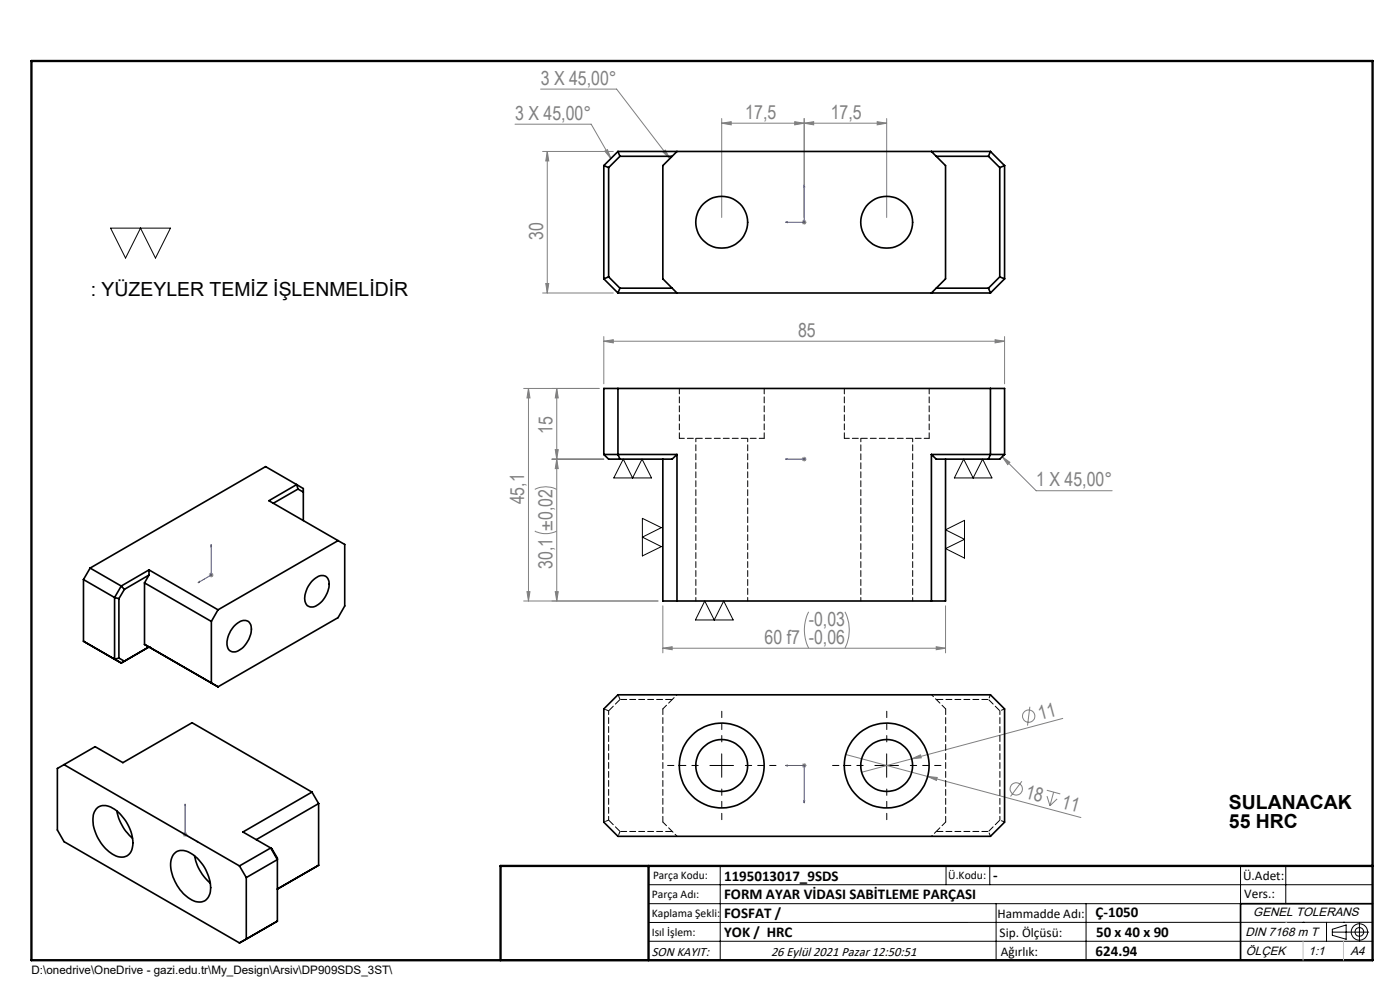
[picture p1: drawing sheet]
<svg xmlns="http://www.w3.org/2000/svg" width="297mm" height="210mm" viewBox="0 0 297 210" stroke-linecap="round" stroke-linejoin="round" font-family="sans-serif">
<g fill="none" stroke="#808080" stroke-width=".21">
<path d="M114.7 18.9h16.1l11.3 14.7M109.3 26.3h16.1l4.2 7.3M115.1 32.1h15M116.1 32.1v30.1M116.1 32.1l.3 2h-.6zM128.3 32.1l.6-.4 .7 1.9zM140.6 32.2l.5-.4 1 1.8zM153.1 26.1l2-.3v.7zM153.1 26.1h35M153.1 25.1v21M168.6 25.8l2 .3-2 .4zM170.6 25.1v21"/>
<path d="M170.6 26.1l2-.3v.7zM186.1 25.8l2 .3-2 .4zM188.1 25.1v21M170.1 47.2h1M170.3 46.8l.7 .7M170.6 46.6v1.1M171 46.8l-.7 .7M115.1 62.2h15M115.8 60.1h.6l-.3 2.1zM128.1 72.4l2-.3v.6zM128.1 71.4v10M128.1 72.4h85"/>
<path d="M211.1 72.1l2 .3-2 .3zM213.1 71.4v10M112.1 82.4v45.1M112.1 82.4l.3 2h-.6zM117.1 97.4h11M117.8 95.4h.6l-.3 2zM118.1 82.4v45.1M118.1 82.4l.3 2h-.6zM118.1 97.4l.3 2h-.6zM127.1 82.4h-16M170.1 97.4h1M170.3 97l.7 .7"/>
<path d="M170.6 96.9v1M171 97l-.7 .7M212.6 96.9l1.6 1.2-.4 .5zM212.6 96.9l7.2 7.2h16.1M113.5 112.6a5.1 5.1 0 0 0 4.6 0M113.5 103.8a5.1 5.1 0 0 1 4.6 0M44.3 122h1M44.5 121.6l.7 .7M44.8 121.5v1M45.2 121.6l-.7 .7M111.1 127.5h28.5M111.8 125.5h.6l-.3 2z"/>
<path d="M117.8 125.5h.6l-.3 2zM140.6 137.5l2-.3v.6zM140.6 128.5v10M140.6 137.5h60M171.6 129.8a8.6 8.6 0 0 0 0 7.7M179.2 129.8a8.6 8.6 0 0 1 0 7.7M198.6 137.2l2 .3-2 .3zM200.6 128.5v10M218.5 149.9l-.5 4M225.5 152.4l-42.7 11.4M38.8 177h1M38.9 176.7l.7 .7"/>
<path d="M39.3 176.5v1M39.6 176.7l-.7 .7M170.1 162.4h1M170.3 162l.7 .7M170.6 161.9v1M171 162l-.7 .7M179.4 160l17.4 4.7M193.4 161l1.9-.9 .1 .7zM196.8 164.7l2 .2-.2 .7zM196.8 164.7l32.5 8.7M216.8 165.7l-2.4 3.2M222.1 167.6l2.8 .8"/>
<path d="M222.1 168.9l.6 2M223.5 168l-.8 2.9M224.3 169.5l-1.6 1.4"/>
<circle cx="218.2" cy="151.9" r="1.31"/>
<circle cx="215.6" cy="167.3" r="1.31"/>
</g>
<g fill="none" stroke="#000" stroke-width=".21">
<path d="M23.5 48.4h12.7l-3.2 6.3-3.2-6.3-3.2 6.3zM132.2 97.4l2 4 2-4 2 4h-8zM204.4 97.4l2 4 2.1-4 1.9 4h-7.9zM136.3 110l4 1.9-4 2 4 2-4 2zM200.6 112.4l4-2v8l-4-2 4-2zM149.5 127.5l2 4 2-4 2 4h-8zM153.1 159.9v5M188.1 159.9v5M150.6 162.4h5M185.6 162.4h5M137.6 187.7h153.6M137.6 191.7h153.6"/>
<path d="M137.6 199.7h153.6M152.8 183.7v20M200.7 183.7v4M210 183.7v4M211.3 191.7v12M230.4 191.7v12M263.2 183.7v20M272.8 183.7v8M276.4 195.6h.1M281.4 195.6v4.1M282.6 197.7h7.8M282.6 197.1l3-.9v3l-3-.8z"/>
<path d="M285 195.6h.1M288.4 195.8v3.8M291.2 195.6l-153.6 .1"/>
<circle cx="288.4" cy="197.7" r="1.74"/>
<circle cx="288.4" cy="197.7" r=".93"/>
</g>
<g fill="none" stroke="#00f" stroke-width=".21">
<path d="M170.6 39.2l.1 .4h-.2zM170.6 39.2v8h-3.9M166.7 47.2l.3-.1v.1zM166.7 97.4h.3h-.3M166.7 97.4h3.9M170.5 97.4h.2zM170.6 97.4h.1M44.8 115.5l.1 .3-.2 .1zM44.8 115.5v6.5l-2.8 1.6M42 123.6l.3-.2v.1zM39.3 170.6v.3l-.1-.1zM39.3 170.6v6.4l2.8 1.6"/>
<path d="M41.8 178.4l.3 .2h-.3zM166.7 162.4h3.9v7.9M166.7 162.4l.3-.1v.2zM170.5 169.9h.2l-.1 .4z"/>
</g>
<path d="M153.1 157.4v-6.5M188.1 157.4v-6.5M148.1 162.4h-6.5M153.1 167.4v6.5M158.1 162.4h6.5M183.1 162.4h-6.5M188.1 167.4v6.5M193.1 162.4h6.5" fill="none" stroke="#000" stroke-width=".21" stroke-dasharray="15.2 1.3 1.3 1.3" stroke-dashoffset="13.9"/>
<path d="M291.2 191.7h-28v12M106.2 203.7h185" fill="none" stroke="#000" stroke-width=".35"/>
<path d="M6.7 12.9h284.5v190.8h-284.5zM137.6 183.7v20M291.2 183.7h-185v20" fill="none" stroke="#000" stroke-width=".5"/>
<path d="M272.8 195.6h.1M276.4 199.7v4M285 199.7v4" fill="none" stroke="#c0c0c0" stroke-width=".21"/>
<g fill="#00f">
<path d="M166.7 47.2h.3v-.1zM170.6 39.2l-.1 .4h.2z"/>
<path d="M166.7 97.4h.3zM170.5 97.4h.2z"/>
<path d="M41.8 178.4l.3 .2h-.3zM39.3 170.6v.3l-.1-.1zM42 123.6l.3-.1v-.1zM44.8 115.5l-.1 .4 .2-.1zM166.7 162.4l.3-.1v.2zM170.5 169.9h.2l-.1 .4z"/>
</g>
<g fill="#808080">
<path d="M193.4 161l1.9-.9 .1 .7z"/>
<path d="M196.8 164.7l2 .2-.2 .7z"/>
<path d="M186.1 25.8l2 .3-2 .4zM170.6 26.1l2-.3v.7zM198.6 137.2l2 .3-2 .3zM140.6 137.5l2-.3v.6z"/>
<path d="M128.3 32.1l.6-.4 .7 1.9zM140.6 32.2l.5-.4 1 1.8zM128.1 72.4l2-.3v.6zM211.1 72.1l2 .3-2 .3zM212.6 96.9l1.6 1.2-.4 .5z"/>
<path d="M168.6 25.8l2 .3-2 .4zM153.1 26.1l2-.3v.7z"/>
<path d="M115.8 60.1h.6l-.3 2.1zM116.1 32.1l.3 2h-.6zM111.8 125.5h.6l-.3 2zM112.1 82.4l.3 2h-.6z"/>
<path d="M118.1 82.4l.3 2h-.6zM117.8 95.4h.6l-.3 2zM118.1 97.4l.3 2h-.6zM117.8 125.5h.6l-.3 2z"/>
</g>
<g fill="none" stroke="#000" stroke-width=".35">
<path d="M128.1 35.1v24.1M128.1 35.1l1 .5M129.1 35.6v23.1M131.1 32.1h79M131.1 32.1l.4 1.1M131.1 32.1l-3 3M131.5 33.2h11.1M131.5 33.2l-2.4 2.4M143.6 32.1l-3 3v24.1l3 3M197.6 32.1l3 3v24.1l-3 3M198.6 33.2h11.1M209.7 33.2l2.4 2.4"/>
<path d="M210.1 32.1l-.4 1.1M210.1 32.1l3 3M212.1 35.6v23.1M213.1 35.1v24.1M213.1 35.1l-1 .5M128.1 59.2l3 3M129.1 58.7l-1 .5M129.1 58.7l2.4 2.4M212.1 58.7l-2.4 2.4M212.1 58.7l1 .5M213.1 59.2l-3 3M131.1 62.2h79"/>
<path d="M131.5 61.1h11.1M131.5 61.1l-.4 1.1M198.6 61.1h11.1M209.7 61.1l.4 1.1M128.1 96.4v-14h85v14M128.1 96.4h15.5M128.1 96.4l1 1h13.5l1-1M131.1 82.4v14l.4 1M140.6 97.4v30.1h60v-30.1M143.6 96.4v31.1M197.6 96.4h15.5M197.6 96.4v31.1"/>
<path d="M197.6 96.4l1 1h13.5l1-1M210.1 82.4v14l-.4 1M62.9 102.8l-6.6-3.8-37.2 21.5M62.9 102.8l-5.9 3.4 14.7 8.5M62.9 102.8l.3 .9M62.9 102.8l1.4 .8v6.8M63.2 103.7l-5.2 3M63.2 103.7l1.1 .7M71.7 114.7l-25.5 14.7M71.7 114.7l1.4 .8v13l-1.4 2.5-25.5 14.7M17.7 122.9l6.6 3.8M17.7 122.9v13.1"/>
<path d="M17.7 136l6.6 3.8M17.7 136l8 4.6M19.1 120.5l6.6 3.8M19.1 120.5l-1.4 2.4M24.3 126.7l.9 .3M24.3 126.7v13.1M24.3 139.8l1.4 .8M25.2 127v12.6M25.2 139.6l1.2 .7M25.2 139.6l-.9 .2M25.7 124.3l-1.4 2.4M25.7 124.3l.7 .7"/>
<path d="M26.4 125l-1.2 2M30.7 123.6l14.1 8.2M30.7 136.7l15.5 9M30.7 123.6v13.1M30.7 136.7l.9 .5M31.6 137.2h.1M31.6 120.9l14.6 8.5M31.6 120.9l-5.9 3.4M31.6 122l-.9 1.6M31.6 120.9v1.1M31.6 122l-5.2 3M31.6 137.2l-5.9 3.4"/>
<path d="M44.8 131.8v13.1l1.4 .8M46.2 129.4l-1.4 2.4M49.6 132.9a2.67 2.67 0 0 1 3-1.1 2.85 2.85 0 0 1 .3 3.5 4.1 4.1 0 0 1-3.5 3 1.83 1.83 0 0 1-1.2-2.6 6.5 6.5 0 0 1 1.4-2.8zM66.4 123.1a2.23 2.23 0 0 1 2.9-.7 3.5 3.5 0 0 1-.2 4.1 3.8 3.8 0 0 1-3.2 2.3 2.06 2.06 0 0 1-1.1-3 5.8 5.8 0 0 1 1.6-2.7zM131.1 147.4h79l3 3v24l-3 3h-79l-3-3v-24zM13.6 162.2l-1.4 .8v13.1l1.4 2.4 37.2 21.5M13.6 162.2l37.2 21.5M13.6 162.2l6.6-3.8 5.9 3.4 14.6-8.5 25.5 14.7M20.4 171.6a2.83 2.83 0 0 1 3.8 0 8.9 8.9 0 0 1 3.8 8.4 2.51 2.51 0 0 1-4.2 1.2 8.8 8.8 0 0 1-3.9-8.7zM24.8 172a10 10 0 0 0 3.3 5.8M57.4 179.9l-6.6 3.8M57.4 179.9l1.4 2.4-6.6 3.9"/>
<path d="M57.4 179.9l.3 .1 1.1 2v13.4M66.2 168l-14.7 8.5 5.9 3.4M66.2 168l1.4 2.5M67.6 170.5l-13.2 7.6M67.6 170.5v13l-8.8 5.1M37.1 180.9a2.86 2.86 0 0 1 3.6 .2 9 9 0 0 1 3.9 8.4 2.51 2.51 0 0 1-4.2 1.2 9 9 0 0 1-4.1-8.3l.4-1zM41.3 181.6a10 10 0 0 0 3.3 5.7M50.8 183.7l1.4 2.5M52.2 186.2v13M52.2 199.2l-1.4 .8M58.8 195.4l-6.6 3.8M58.8 195.4l-8 4.6"/>
<circle cx="153.1" cy="47.1" r="5.5"/>
<circle cx="188.1" cy="47.1" r="5.5"/>
<circle cx="153.1" cy="162.4" r="9"/>
<circle cx="153.1" cy="162.4" r="5.5"/>
<circle cx="188.1" cy="162.4" r="9"/>
<circle cx="188.1" cy="162.4" r="5.5"/>
</g>
<path d="M144.1 93h18M179.1 93h18M142.6 148.4l-2 2M200.6 150.4l-2-2M140.6 174.4l2 2M198.6 176.4l2-2" fill="none" stroke="#000" stroke-width=".21" stroke-dasharray="1.3 .6" stroke-dashoffset=".2"/>
<path d="M144.1 82.4v10.6M162.1 93v-10.6M179.1 82.4v10.6M197.1 93v-10.6M200.6 150.4v24M140.6 174.4v-24" fill="none" stroke="#000" stroke-width=".21" stroke-dasharray="1.3 .6" stroke-dashoffset=".1"/>
<g fill="none" stroke="#000" stroke-width=".21" stroke-dasharray="1.3 .6" stroke-dashoffset=".5">
<path d="M147.6 93v34.5M182.6 93v34.5M158.6 127.5v-34.5M193.6 127.5v-34.5M129.1 150.8l-1-.4M131.5 148.4l-.4-1M210.1 147.4l-.4 1M212.1 150.8v23.2M213.1 150.4l-1 .4M129.1 174l-1 .4M129.1 174v-23.2M131.5 176.4l-.4 1"/>
<path d="M210.1 177.4l-.4-1M213.1 174.4l-1-.4"/>
</g>
<path d="M142.6 148.4l1-1M197.6 147.4l1 1M143.6 177.4l-1-1M198.6 176.4l-1 1" fill="none" stroke="#000" stroke-width=".21" stroke-dasharray="1.3 .6" stroke-dashoffset=".7"/>
<path d="M129.1 150.8l2.4-2.4M131.5 148.4h11.1M198.6 148.4h11.1M209.7 148.4l2.4 2.4M131.5 176.4l-2.4-2.4M142.6 176.4h-11.1M209.7 176.4h-11.1M212.1 174l-2.4 2.4" fill="none" stroke="#000" stroke-width=".21" stroke-dasharray="1.3 .6" stroke-dashoffset="-.1"/>
<g font-size="4.1" fill="#808080">
<text x="114.7" y="18">3 X 45,00°</text>
<text x="109.3" y="25.4">3 X 45,00°</text>
<text x="158.1" y="25.2">17,5</text>
<text x="176.2" y="25.2">17,5</text>
<text x="115.2" y="50.8" transform="rotate(-90 115.2 50.8)">30</text>
<text x="169.3" y="71.5">85</text>
<text x="117.2" y="92" transform="rotate(-90 117.2 92)">15</text>
<text x="111.2" y="107" transform="rotate(-90 111.2 107)">45,1</text>
<text x="219.8" y="103.2">1 X 45,00°</text>
<text x="117.2" y="120.7" transform="rotate(-90 117.2 120.7)">30,1 ±0,02</text>
<text x="162.2" y="136.6">60 f7 -0,06</text>
<text x="171.6" y="132.7">-0,03</text>
<text x="220.7" y="152.7" transform="rotate(-15 220.7 152.7)">11</text>
<text x="217.3" y="169.2" transform="rotate(15 217.3 169.2)">18</text>
<text x="225" y="171.3" transform="rotate(15 225 171.3)">11</text>
</g>
<g font-size="4.1">
<text x="19.3" y="62.8">: YÜZEYLER TEMİZ İŞLENMELİDİR</text>
<text x="260.7" y="171.6">SULANACAK</text>
<text x="260.7" y="175.6">55 HRC</text>
</g>
<g font-size="3.2">
<text x="153.6" y="186.8">1195013017_9SDS</text>
<text x="153.6" y="190.8">FORM AYAR VİDASI SABİTLEME PARÇASI</text>
<text x="210.7" y="186.6">-</text>
<text x="153.6" y="194.8">FOSFAT /</text>
<text x="232.4" y="194.5">Ç-1050</text>
<text x="153.6" y="198.8">YOK / HRC</text>
<text x="232.4" y="202.8">624.94</text>
<text x="232.5" y="198.8">50 x 40 x 90</text>
</g>
<g font-size="2.8">
<text x="263.7" y="186.7">Ü.Adet:</text>
<text x="263.9" y="190.5">Vers.:</text>
<text x="211.6" y="194.8">Hammadde Adı:</text>
<text x="138.3" y="202.8">SON KAYIT:</text>
<text x="163.6" y="202.8">26 Eylül 2021 Pazar 12:50:51</text>
<text x="212.1" y="198.7">Sip. Ölçüsü:</text>
<text x="212.3" y="202.7">Ağırlık:</text>
</g>
<g font-size="2.6">
<text x="265.9" y="194.4">GENEL TOLERANS</text>
<text x="264.2" y="198.5">DIN 7168 m T</text>
<text x="264.3" y="202.6">ÖLÇEK</text>
<text x="277.6" y="202.6">1:1</text>
<text x="286.5" y="202.6">A4</text>
</g>
<g font-size="2.5">
<text x="138.3" y="190.5">Parça Adı:</text>
<text x="138.5" y="186.5">Parça Kodu:</text>
<text x="201.2" y="186.5">Ü.Kodu:</text>
<text x="138.3" y="194.5">Kaplama Şekli:</text>
<text x="138.3" y="198.6">Isıl İşlem:</text>
<text x="6.7" y="206.7">D:\onedrive\OneDrive - gazi.edu.tr\My_Design\Arsiv\DP909SDS_3ST\</text>
</g>
</svg>
